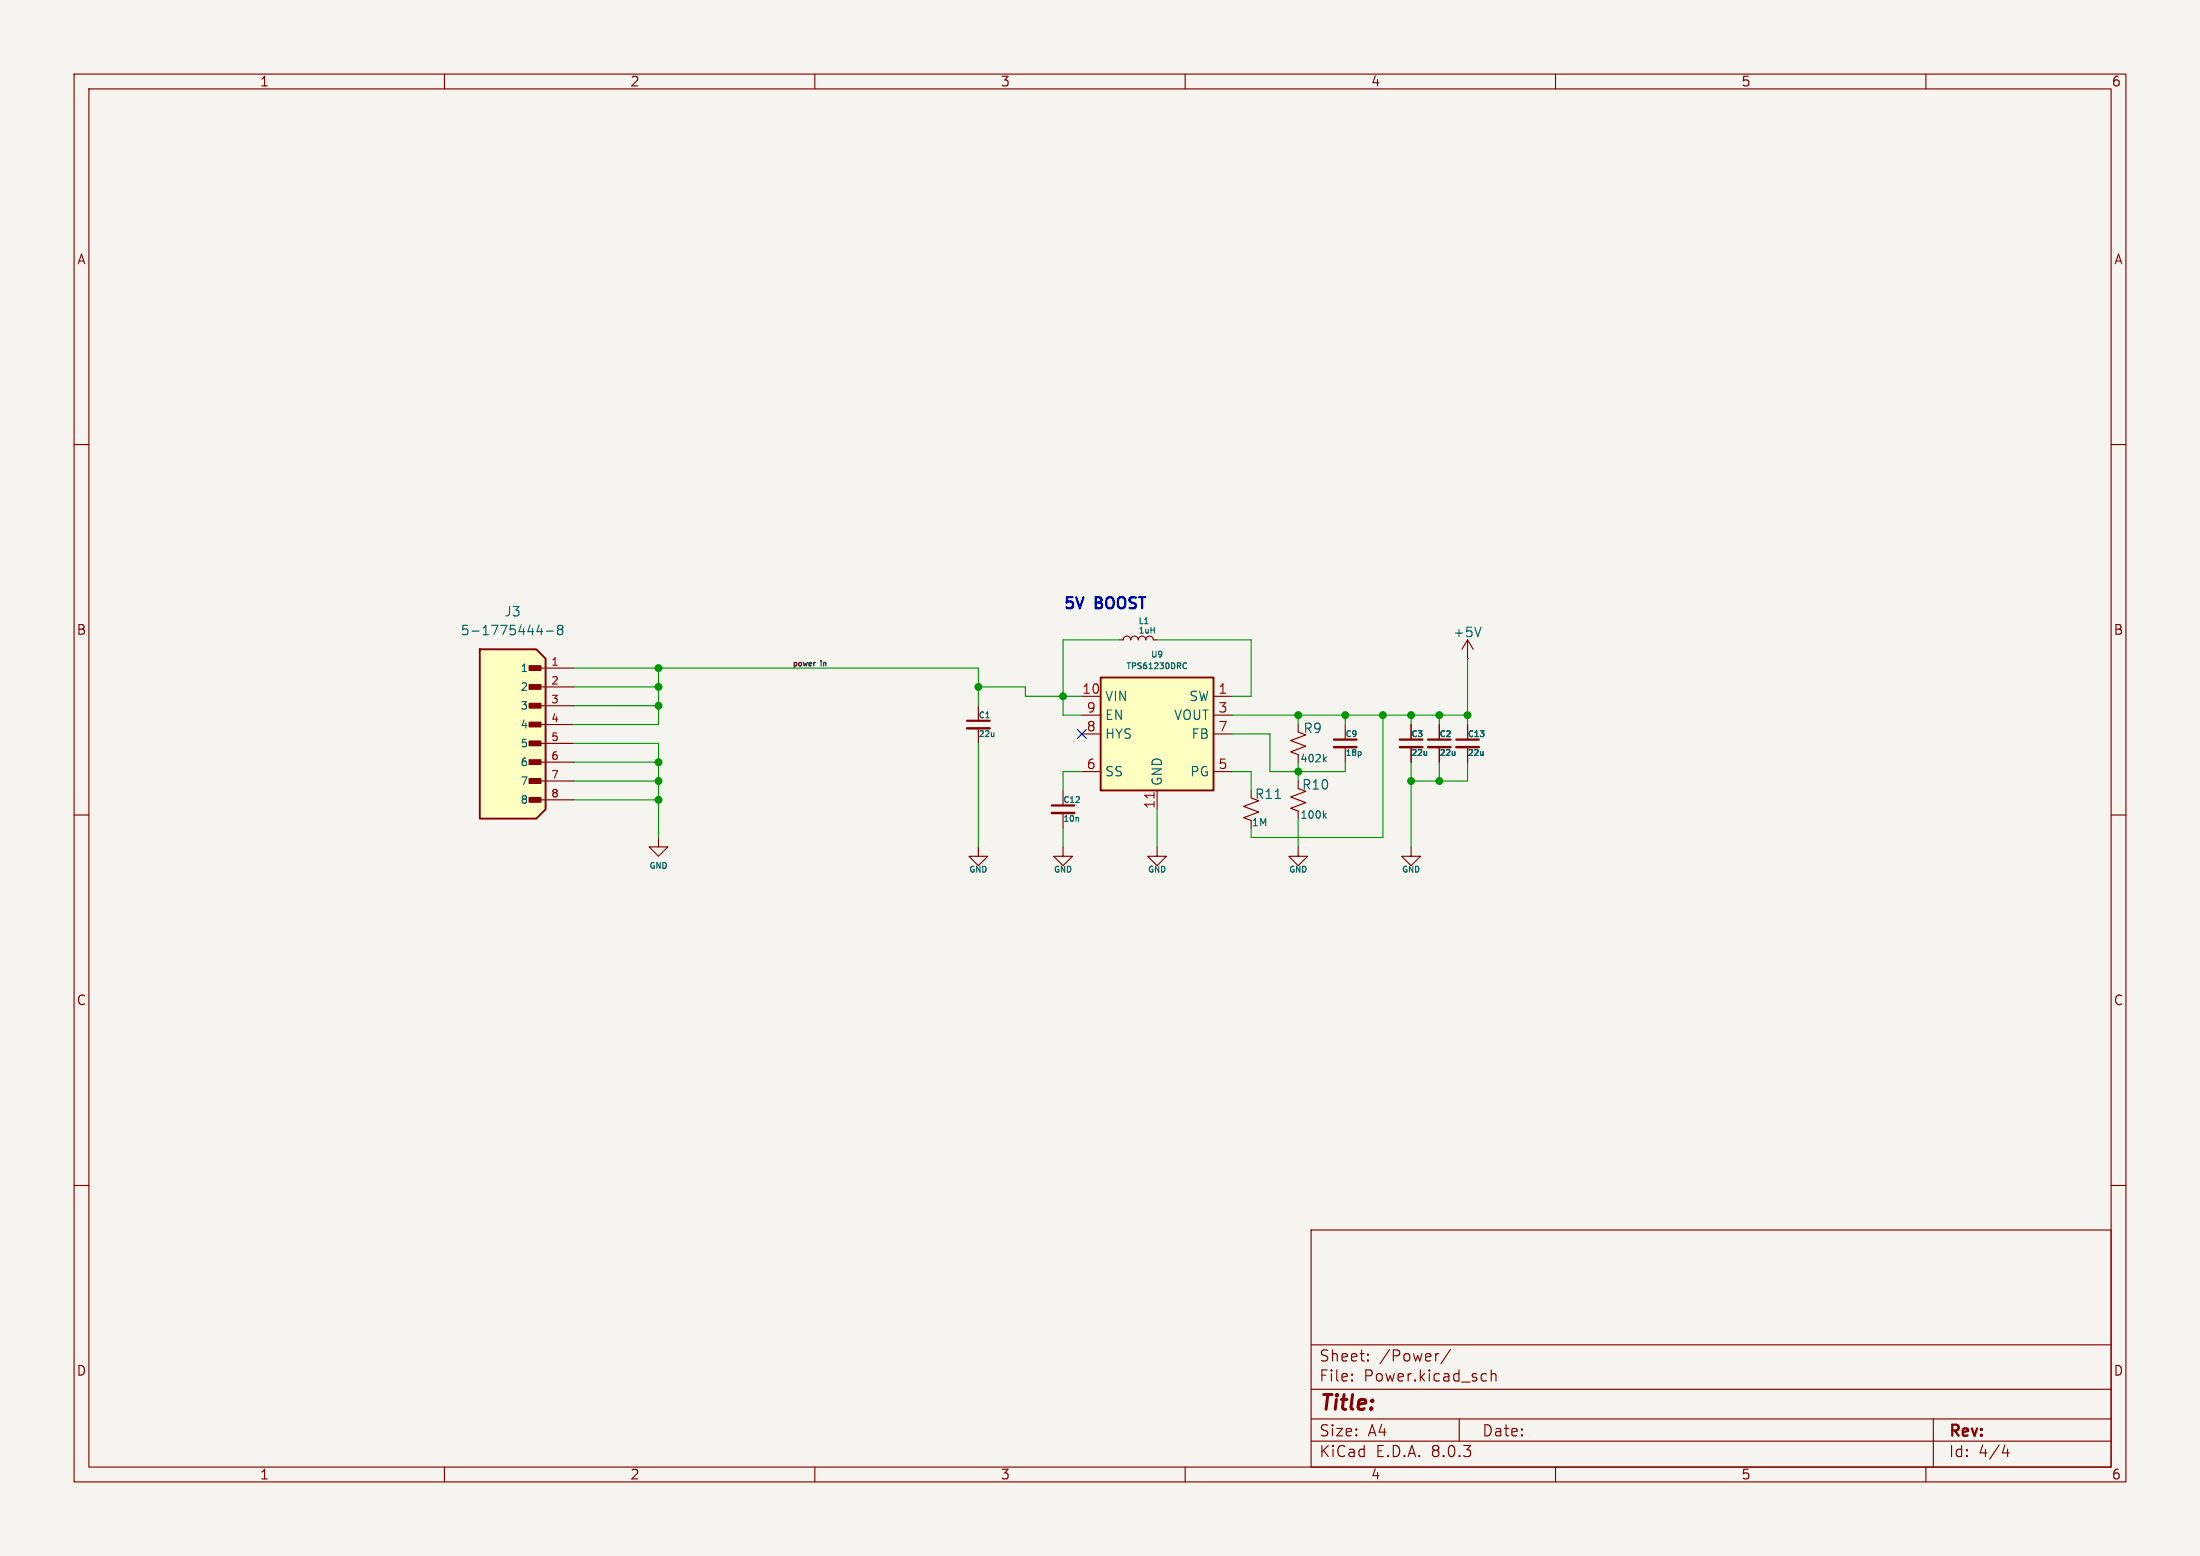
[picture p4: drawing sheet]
<svg xmlns="http://www.w3.org/2000/svg" width="297mm" height="210mm" viewBox="0 0 297 210" stroke-linecap="round" stroke-linejoin="round" font-family="sans-serif">
<path d="M0 0h297v210h-297z" fill="#f5f4ef" stroke="#f5f4ef" stroke-width=".14"/>
<g fill="none" stroke="#840000" stroke-width=".15">
<path d="M10 10h277v190h-277zM12 12h273v186h-273zM60 10v2M110 10v2M160 10v2M210 10v2M260 10v2M10 60h2M285 60h2M194.3 97.8v2M10 110h2M143.5 114.3v1.3h1.3l-1.3 1.2-1.3-1.2h1.3"/>
<path d="M143.5 106.7v2M143.5 109.7v2.1M156.2 114.3v1.3h1.3l-1.3 1.2-1.3-1.2h1.3M194.3 100.8v2.1M285 110h2M10 160h2M285 160h2M177 166h108v32h-108zM60 198v2M110 198v2M160 198v2M177 194.5h108"/>
<path d="M177 191.5h108M177 187.5h108M177 181.5h108M182.5 186.3h.1l-.1 .1M182.5 186.3v.1M182.5 185.5v.1M182.5 185.5h.1l-.1 .1M184.7 183.6v.1M184.7 183.6h-.1l.1 .1M184.7 182.8v.1M184.7 182.8h-.1l.1 .1M194.2 182.7l-.2 .1"/>
<path d="M195.8 182.1l-1.3 2M197 191.5v3M200.2 185.4l.5 .1M200.7 186.3l-.5 .1M201.3 185.5a.37 .37 0 0 1 .7 .1v.8M201.3 184.9v1.5M210 198v2M260 198v2M261 191.5v6.5M270.7 195l-.4 1.1h.9M271 195.6v1"/>
</g>
<path d="M142 109.7h3M192.8 100.8h3" fill="none" stroke="#840000" stroke-width=".33"/>
<path d="M192.8 99.8h3M142 108.7h3" fill="none" stroke="#840000" stroke-width=".3"/>
<path d="M145.6 110.4v.4M196.4 101.4v.6M196.4 101.9h.1" fill="none" stroke="#006464" stroke-width=".15"/>
<path d="M148.6 91.4h15.2v15.3h-15.2z" fill="#ffffc2"/>
<path d="M148.6 91.4h15.2v15.3h-15.2z" fill="none" stroke="#840000" stroke-width=".25"/>
<g fill="none" stroke="#840000" stroke-width=".15">
<path d="M132.1 95.3v2M132.1 98.3v2M146 94h2.6M146 96.5h2.6M146 99.1h2.6M151.1 86.4h.5a.51 .51 0 0 1 .5-.5 .51 .51 0 0 1 .6 .5 .51 .51 0 0 1 .5-.5 .51 .51 0 0 1 .5 .5 .51 .51 0 0 1 .5-.5 .51 .51 0 0 1 .5 .5 .51 .51 0 0 1 .5-.5 .51 .51 0 0 1 .5 .5h.5M163.8 94h2.6M163.8 96.5h2.6M163.8 99.1h2.6M190.5 97.8v2M198.1 88.9h.1M198.1 86.4v2.5"/>
<path d="M198.1 97.8v2M198.1 86.4l-.7 1.2M198.1 86.4l.8 1.2M88.9 113v1.3h1.3l-1.3 1.3-1.3-1.3h1.3M132.1 114.3v1.3h1.2l-1.2 1.2-1.3-1.2h1.3M146 104.1h2.6M156.2 106.7v2.5M163.8 104.1h2.6M190.5 114.3v1.3h1.3l-1.3 1.2-1.3-1.2h1.3M190.5 100.8v2.1M198.1 100.8v2.1"/>
</g>
<path d="M155.8 107v.7" fill="none" stroke="#a90000" stroke-width=".15"/>
<path d="M134.2 98.9v.5M134.2 99.3l-.1 .1M154.5 84.2h.5M159.8 90.1l.2 .1h.2M160.2 89.5h-.2l-.2 .1M199.9 84.7l-.4 1.2M192.6 101.4v.6M192.6 101.9h.1M200.2 101.4v.6M200.2 101.9h.1" fill="none" stroke="#006464" stroke-width=".15"/>
<path d="M130.6 98.3h3M189 100.8h3M196.6 100.8h3" fill="none" stroke="#840000" stroke-width=".33"/>
<path d="M130.6 97.3h3M189 99.8h3M196.6 99.8h3" fill="none" stroke="#840000" stroke-width=".3"/>
<path d="M64.8 87.6h7.6l1.3 1.3v20.3l-1.3 1.3h-7.6z" fill="#ffffc2"/>
<g fill="#840000" stroke="#840000" stroke-width=".15">
<path d="M71.4 107.6h1.6v.7h-1.6z"/>
<path d="M71.4 105.1h1.6v.6h-1.6z"/>
<path d="M71.4 102.6h1.6v.6h-1.6z"/>
<path d="M71.4 100h1.6v.6h-1.6z"/>
<path d="M71.4 97.5h1.6v.6h-1.6z"/>
<path d="M71.4 94.9h1.6v.7h-1.6z"/>
<path d="M71.4 92.4h1.6v.6h-1.6z"/>
<path d="M71.4 89.9h1.6v.6h-1.6z"/>
</g>
<path d="M64.8 87.6h7.6l1.3 1.3v20.3l-1.3 1.3h-7.6z" fill="none" stroke="#840000" stroke-width=".25"/>
<g fill="none" stroke="#840000" stroke-width=".15">
<path d="M72.4 90.2h5.1M72.4 92.7h5.1M72.4 95.3h5.1M72.4 97.8h5.1M175.3 97.8v1l1 .4-2.1 .7 2.1 .8-2.1 .8 1.1 .4M181.6 97.8v2M190.5 97.8v2M194.3 97.8v2M198.1 97.8v2M72.4 100.3h5.1M72.4 102.9h5.1M72.4 105.4h5.1"/>
<path d="M72.4 108h5.1M168.9 107.7l1 .4-2 .7 2 .8-2 .8 1 .3M175.3 114.3v1.3h1.2l-1.2 1.2-1.3-1.2h1.3M175.3 106.4l1 .4-2.1 .8 2.1 .7-2.1 .8 1.1 .4M181.6 100.8v2.1M190.5 100.8v2.1M194.3 100.8v2.1M198.1 100.8v2.1"/>
</g>
<g fill="none" stroke="#006464" stroke-width=".15">
<path d="M72.8 84.3l-.3 .9h.8M73.1 84.8v.9M73.8 85.2h.9M75.5 84.9l-.2-.2 .2-.3h.2l.3 .2-.3 .3M75.5 84.9l-.2 .3v.3l.2 .2 .4-.1 .1-.2v-.2l-.3-.3M75.5 84.9h.2M172.1 107.8h.8M178.8 110.1l.2 .3M178.8 102.4l.2 .4M179 109.8l-.3 .4M179 102.1l-.3 .4M183.7 101.5v.1v.3"/>
<path d="M192.6 101.4v.6M192.6 101.9h.1M196.4 101.4v.6M196.4 101.9h.1M200.2 101.4v.6M200.2 101.9h.1"/>
</g>
<path d="M180.1 100.8h3" fill="none" stroke="#840000" stroke-width=".33"/>
<path d="M180.1 99.8h3" fill="none" stroke="#840000" stroke-width=".3"/>
<path d="M110.1 89.4l-.2 .1" fill="none" stroke="#0f0f0f" stroke-width=".15"/>
<g fill="none" stroke="#009600" stroke-width=".15">
<path d="M77.5 90.2h54.6v5.1M77.5 92.7h11.4M77.5 95.3h11.4M88.9 90.2v7.6h-11.4M132.1 92.7h6.3v1.3h7.6M151.1 86.4h-7.6v10.1h2.5M156.2 86.4h12.7v7.6h-2.5M166.4 96.5h31.7M166.4 99.1h5v5h10.2v-1.2M175.3 96.5v1.3M181.6 96.5v1.3M186.7 96.5v16.5h-17.8v-1.2"/>
<path d="M190.5 96.5v1.3M194.3 96.5v1.3M198.1 88.9v8.9M77.5 105.4h11.4M77.5 100.3h11.4v12.7M77.5 102.9h11.4M77.5 108h11.4M132.1 100.3v14M143.5 111.8v2.5M146 104.1h-2.5v2.6M156.2 109.2v5.1M166.4 104.1h2.5v2.6"/>
<path d="M175.3 102.9v2.5M175.3 110.5v3.8M190.5 102.9v11.4M194.3 102.9v2.5M198.1 102.9v2.5h-7.6"/>
</g>
<path d="M145.4 98.5l1.3 1.2M146.7 98.5l-1.3 1.2" fill="none" stroke="#000084" stroke-width=".15"/>
<g fill="#009600" stroke="#009600" stroke-width=".15">
<circle cx="143.5" cy="94" r=".46"/>
<circle cx="132.1" cy="92.7" r=".46"/>
<circle cx="175.3" cy="96.5" r=".46"/>
<circle cx="190.5" cy="105.4" r=".46"/>
<circle cx="194.3" cy="105.4" r=".46"/>
<circle cx="198.1" cy="96.5" r=".46"/>
<circle cx="190.5" cy="96.5" r=".46"/>
<circle cx="194.3" cy="96.5" r=".46"/>
<circle cx="88.9" cy="95.3" r=".46"/>
<circle cx="88.9" cy="90.2" r=".46"/>
<circle cx="88.9" cy="92.7" r=".46"/>
<circle cx="88.9" cy="108" r=".46"/>
<circle cx="88.9" cy="105.4" r=".46"/>
<circle cx="88.9" cy="102.9" r=".46"/>
<circle cx="175.3" cy="104.1" r=".46"/>
<circle cx="181.6" cy="96.5" r=".46"/>
<circle cx="186.7" cy="96.5" r=".46"/>
</g>
<text font-size="2.8" fill="#840000" x="178" y="190.9">Title:</text>
<g font-size="2.1" fill="#0000c2">
<text x="143.5" y="82.3">5V</text>
<text x="148" y="82.3">BOOST</text>
</g>
<g font-size="2.1" fill="#840000">
<text x="178" y="184">Sheet:</text>
<text x="186.2" y="184">/Power/</text>
<text x="178" y="186.7">File:</text>
<text x="184.1" y="186.7">Power.kicad_sch</text>
<text x="178" y="196.9">KiCad</text>
<text x="178" y="194.1">Size:</text>
<text x="184.7" y="194.1">A4</text>
<text x="185.7" y="196.9">E.D.A.</text>
<text x="193.3" y="196.9">8.0.3</text>
<text x="200" y="194.1">Date:</text>
<text x="263" y="194.3">Rev:</text>
<text x="263" y="196.9">Id:</text>
<text x="267.1" y="196.9">4/4</text>
</g>
<g font-size="1.8" fill="#840000">
<text x="35" y="11.9">1</text>
<text x="85" y="11.9">2</text>
<text x="135" y="11.9">3</text>
<text x="185" y="11.9">4</text>
<text x="235" y="11.9">5</text>
<text x="285" y="11.9">6</text>
<text x="10.3" y="35.9">A</text>
<text x="285.3" y="35.9">A</text>
<text x="10.3" y="85.9">B</text>
<text x="285.3" y="85.9">B</text>
<text x="10.3" y="135.9">C</text>
<text x="285.3" y="135.9">C</text>
<text x="10.3" y="185.9">D</text>
<text x="285.3" y="185.9">D</text>
<text x="35" y="199.9">1</text>
<text x="85" y="199.9">2</text>
<text x="135" y="199.9">3</text>
<text x="185" y="199.9">4</text>
<text x="235" y="199.9">5</text>
<text x="285" y="199.9">6</text>
</g>
<g font-size="1.8" fill="#006464">
<text x="68" y="83.4">J3</text>
<text x="62.1" y="86">5-1775444-8</text>
<text x="196.1" y="86.2">+5V</text>
<text x="149.1" y="94.8">VIN</text>
<text x="160.5" y="94.8">SW</text>
<text x="149.1" y="99.9">HYS</text>
<text x="149.1" y="97.4">EN</text>
<text x="158.4" y="97.4">VOUT</text>
<text x="160.8" y="99.9">FB</text>
<text x="175.9" y="99.2">R9</text>
<text x="149.1" y="105">SS</text>
<text x="157.1" y="106.2" transform="rotate(-90 157.1 106.2)">GND</text>
<text x="160.6" y="105">PG</text>
<text x="175.7" y="106.8">R10</text>
<text x="169.3" y="108.1">R11</text>
</g>
<g font-size="1.8" fill="#a90000">
<text x="146" y="93.7">10</text>
<text x="164.4" y="93.7">1</text>
<text x="146.6" y="98.8">8</text>
<text x="146.6" y="96.3">9</text>
<text x="164.4" y="96.3">3</text>
<text x="164.4" y="98.8">7</text>
<text x="146.6" y="103.9">6</text>
<text x="164.4" y="103.9">5</text>
<text x="156" y="109.3" transform="rotate(-90 156 109.3)">11</text>
</g>
<g font-size="1.4" fill="#a90000">
<text x="74.3" y="89.9">1</text>
<text x="74.3" y="92.5">2</text>
<text x="74.3" y="95">3</text>
<text x="74.3" y="97.5">4</text>
<text x="74.3" y="100.1">5</text>
<text x="74.3" y="102.6">6</text>
<text x="74.3" y="105.2">7</text>
<text x="74.3" y="107.7">8</text>
</g>
<g font-size="1.4" fill="#006464">
<text x="70.2" y="90.9">1</text>
<text x="70.2" y="93.4">2</text>
<text x="70.2" y="96">3</text>
<text x="70.2" y="98.5">4</text>
<text x="70.2" y="101.1">5</text>
<text x="70.2" y="103.6">6</text>
<text x="70.2" y="106.1">7</text>
<text x="175.4" y="103.1">402k</text>
<text x="70.2" y="108.7">8</text>
<text x="168.9" y="111.7">1M</text>
<text x="175.4" y="110.7">100k</text>
</g>
<g font-size="1.1" fill="#006464">
<text x="153.6" y="84.4">L1</text>
<text x="153.6" y="85.7">1uH</text>
<text x="155.3" y="88.9">U9</text>
<text x="151.9" y="90.5">TPS61230DRC</text>
<text x="132" y="97.1">C1</text>
<text x="132" y="99.7">22u</text>
<text x="181.5" y="99.7">C9</text>
<text x="190.4" y="99.7">C3</text>
<text x="194.2" y="99.7">C2</text>
<text x="198" y="99.7">C13</text>
<text x="181.5" y="102.2">18p</text>
<text x="190.4" y="102.2">22u</text>
<text x="194.2" y="102.2">22u</text>
<text x="198" y="102.2">22u</text>
<text x="143.4" y="108.6">C12</text>
<text x="143.4" y="111.1">10n</text>
<text x="87.6" y="117.5">GND</text>
<text x="130.7" y="118">GND</text>
<text x="142.2" y="118">GND</text>
<text x="154.9" y="118">GND</text>
<text x="173.9" y="118">GND</text>
<text x="189.2" y="118">GND</text>
</g>
<g font-size="1" fill="#0f0f0f">
<text x="106.8" y="90">power</text>
<text x="110.8" y="90">in</text>
</g>
</svg>
